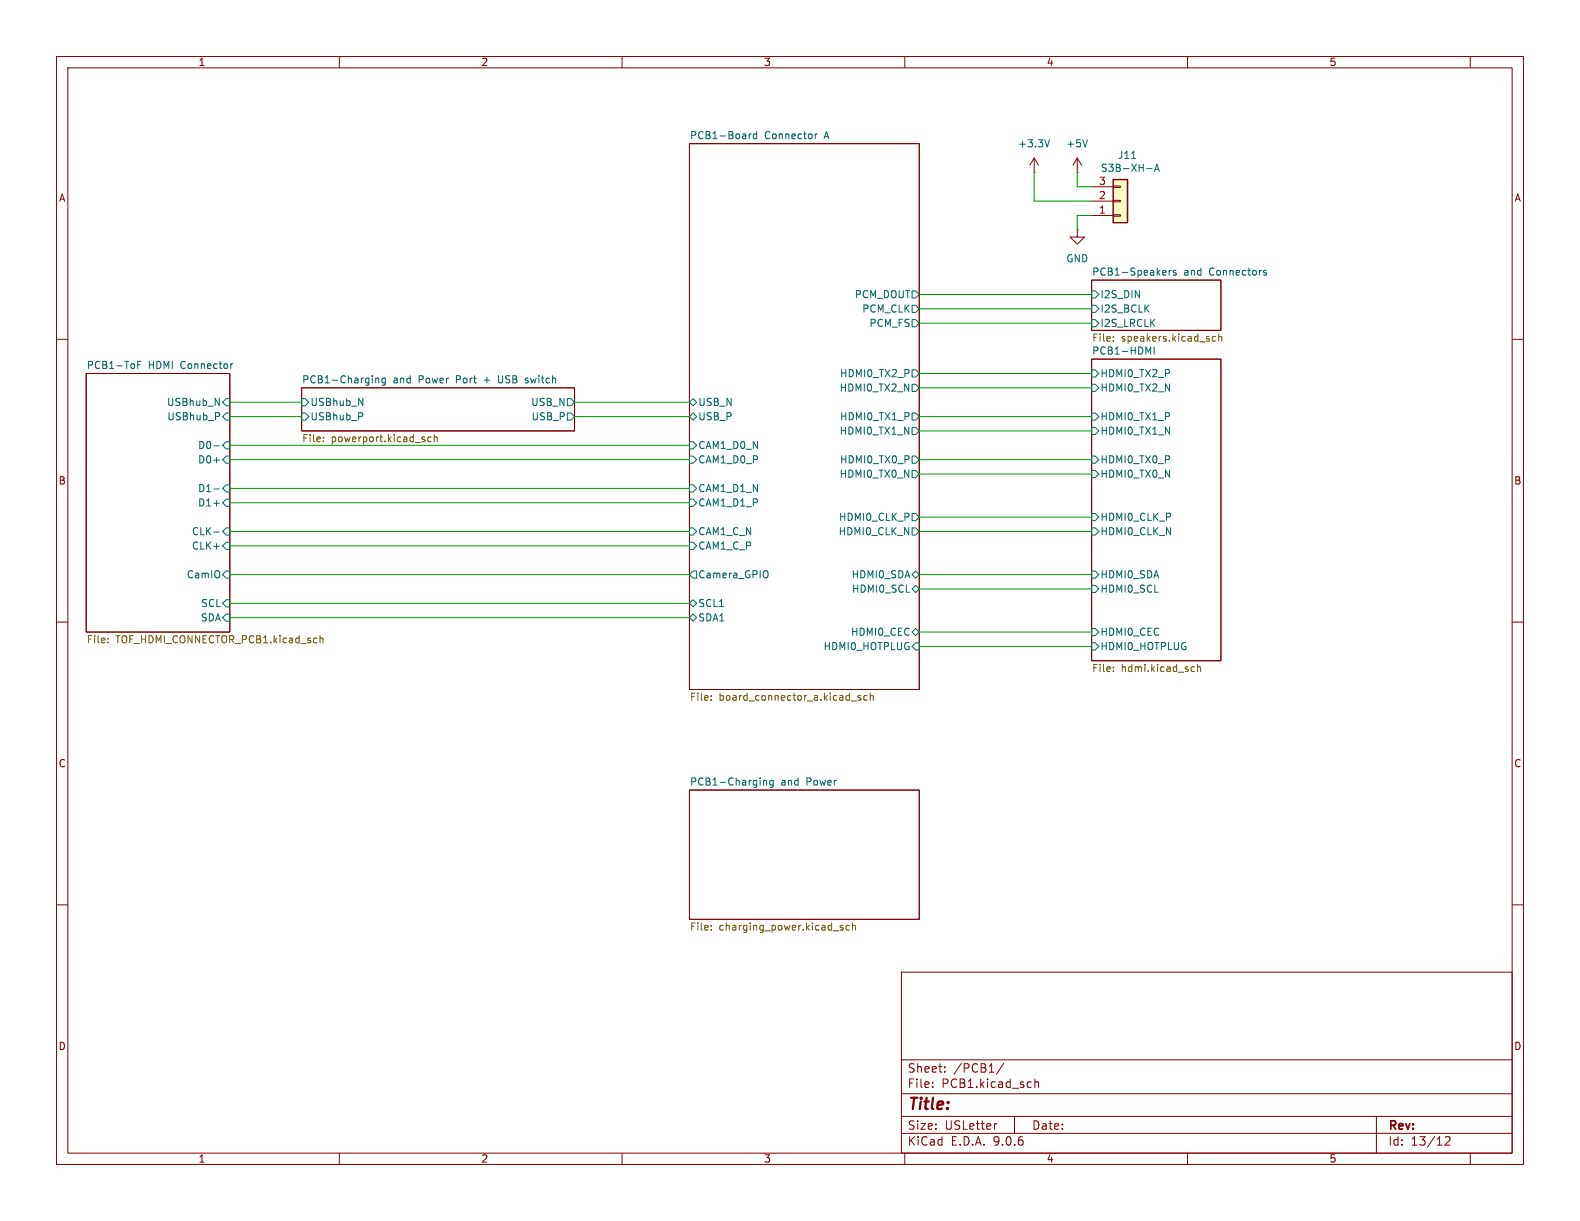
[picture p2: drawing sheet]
(kicad_sch
 (version 20250114)
 (generator "eeschema")
 (generator_version "9.0")
 (paper "USLetter")
 (lib_symbols
  (symbol "capstone_parts:Conn_01x03"
   (pin_names
    (offset 1.016) (hide yes)) (exclude_from_sim no) (in_bom yes) (on_board yes)
   (property "Reference" "J" (at 0 5.08 0) (effects (font (size 1.27 1.27))))
   (property "Value" "Conn_01x03" (at 0 -5.08 0) (effects (font (size 1.27 1.27))))
   (property "Footprint" "4ms_Connector:Pins_1x03_2.54mm_TH_AudioInsRGndL" (at 0 6.985 0) (effects (font (size 1.27 1.27)) (hide yes)))
   (property "Datasheet" "" (at 0 0 0) (effects (font (size 1.27 1.27)) (hide yes)))
   (property "Description" "HEADER 1x3 MALE PINS 0.100” 180deg" (at 0 0 0) (effects (font (size 1.27 1.27)) (hide yes)))
   (property "Specifications" "HEADER 1x3 MALE PINS 0.100” 180deg" (at -2.54 -7.874 0) (effects (font (size 1.27 1.27)) (justify left) (hide yes)))
   (property "Manufacturer" "TAD" (at -2.54 -9.398 0) (effects (font (size 1.27 1.27)) (justify left) (hide yes)))
   (property "Part Number" "1-0301FBV0T" (at -2.54 -10.922 0) (effects (font (size 1.27 1.27)) (justify left) (hide yes)))
   (symbol "Conn_01x03_1_1"
    (rectangle (start -1.27 3.81) (end 1.27 -3.81) (stroke (width 0.254) (type default)) (fill (type background)))
    (rectangle (start -1.27 2.667) (end 0 2.413) (stroke (width 0.1524) (type default)) (fill (type none)))
    (rectangle (start -1.27 0.127) (end 0 -0.127) (stroke (width 0.1524) (type default)) (fill (type none)))
    (rectangle (start -1.27 -2.413) (end 0 -2.667) (stroke (width 0.1524) (type default)) (fill (type none)))
    (pin passive line (at -5.08 2.54 0) (length 3.81) (name "Pin_1" (effects (font (size 1.27 1.27)))) (number "1" (effects (font (size 1.27 1.27)))))
    (pin passive line (at -5.08 0 0) (length 3.81) (name "Pin_2" (effects (font (size 1.27 1.27)))) (number "2" (effects (font (size 1.27 1.27)))))
    (pin passive line (at -5.08 -2.54 0) (length 3.81) (name "Pin_3" (effects (font (size 1.27 1.27)))) (number "3" (effects (font (size 1.27 1.27))))))
   (embedded_fonts no))
  (symbol "power:+3.3V"
   (power)
   (pin_numbers (hide yes))
   (pin_names
    (offset 0) (hide yes)) (exclude_from_sim no) (in_bom yes) (on_board yes)
   (property "Reference" "#PWR" (at 0 -3.81 0) (effects (font (size 1.27 1.27)) (hide yes)))
   (property "Value" "+3.3V" (at 0 3.556 0) (effects (font (size 1.27 1.27))))
   (property "Footprint" "" (at 0 0 0) (effects (font (size 1.27 1.27)) (hide yes)))
   (property "Datasheet" "" (at 0 0 0) (effects (font (size 1.27 1.27)) (hide yes)))
   (property "Description" "Power symbol creates a global label with name \"+3.3V\"" (at 0 0 0) (effects (font (size 1.27 1.27)) (hide yes)))
   (symbol "+3.3V_0_1"
    (polyline (pts (xy -0.762 1.27) (xy 0 2.54)) (stroke (width 0) (type default)) (fill (type none)))
    (polyline (pts (xy 0 2.54) (xy 0.762 1.27)) (stroke (width 0) (type default)) (fill (type none)))
    (polyline (pts (xy 0 0) (xy 0 2.54)) (stroke (width 0) (type default)) (fill (type none))))
   (symbol "+3.3V_1_1"
    (pin power_in line (at 0 0 90) (length 0) (name "~" (effects (font (size 1.27 1.27)))) (number "1" (effects (font (size 1.27 1.27))))))
   (embedded_fonts no))
  (symbol "power:GND"
   (power)
   (pin_numbers (hide yes))
   (pin_names
    (offset 0) (hide yes)) (exclude_from_sim no) (in_bom yes) (on_board yes)
   (property "Reference" "#PWR" (at 0 -6.35 0) (effects (font (size 1.27 1.27)) (hide yes)))
   (property "Value" "GND" (at 0 -3.81 0) (effects (font (size 1.27 1.27))))
   (property "Footprint" "" (at 0 0 0) (effects (font (size 1.27 1.27)) (hide yes)))
   (property "Datasheet" "" (at 0 0 0) (effects (font (size 1.27 1.27)) (hide yes)))
   (property "Description" "Power symbol creates a global label with name \"GND\" , ground" (at 0 0 0) (effects (font (size 1.27 1.27)) (hide yes)))
   (symbol "GND_0_1"
    (polyline (pts (xy 0 0) (xy 0 -1.27) (xy 1.27 -1.27) (xy 0 -2.54) (xy -1.27 -1.27) (xy 0 -1.27)) (stroke (width 0) (type default)) (fill (type none))))
   (symbol "GND_1_1"
    (pin power_in line (at 0 0 270) (length 0) (name "~" (effects (font (size 1.27 1.27)))) (number "1" (effects (font (size 1.27 1.27))))))
   (embedded_fonts no)))
 (text "CSI signals are MIPI differential pairs. \nYou cannot treat these like standard 1-to-1 DC connections.\nTo ensure the OV3660 camera actually streams:\n\n1. Group the Pairs: On your PCB, keep the data lines together as pairs (e.g., Pin 2 & 3, Pin 5 & 6).\n\n2. Differential Impedance: The traces between the two connectors should be routed as 100 Ohm differential pairs.\n\n3. Ground Islation: Ensure there is a solid ground plane on the layer directly beneath these traces. \n	The ground pins (Pins 1, 4, 7, etc.) should be stitched to this plane immediately to act as a shield between the high-speed lanes."
  (exclude_from_sim no)
  (at -137.16 86.36 0)
  (effects (font (size 1.27 1.27)) (justify left)))
 (wire
  (pts (xy 162.56 52.07) (xy 193.04 52.07))
  (stroke (width 0) (type default)))
 (wire
  (pts (xy 162.56 76.2) (xy 193.04 76.2))
  (stroke (width 0) (type default)))
 (wire
  (pts (xy 162.56 93.98) (xy 193.04 93.98))
  (stroke (width 0) (type default)))
 (wire
  (pts (xy 40.64 88.9) (xy 121.92 88.9))
  (stroke (width 0) (type default)))
 (wire
  (pts (xy 40.64 78.74) (xy 121.92 78.74))
  (stroke (width 0) (type default)))
 (wire
  (pts (xy 40.64 106.68) (xy 121.92 106.68))
  (stroke (width 0) (type default)))
 (wire
  (pts (xy 162.56 83.82) (xy 193.04 83.82))
  (stroke (width 0) (type default)))
 (wire
  (pts (xy 162.56 68.58) (xy 193.04 68.58))
  (stroke (width 0) (type default)))
 (wire
  (pts (xy 162.56 101.6) (xy 193.04 101.6))
  (stroke (width 0) (type default)))
 (wire
  (pts (xy 190.5 38.1) (xy 193.04 38.1))
  (stroke (width 0) (type default)))
 (wire
  (pts (xy 162.56 91.44) (xy 193.04 91.44))
  (stroke (width 0) (type default)))
 (wire
  (pts (xy 101.6 71.12) (xy 121.92 71.12))
  (stroke (width 0) (type default)))
 (wire
  (pts (xy 40.64 109.22) (xy 121.92 109.22))
  (stroke (width 0) (type default)))
 (wire
  (pts (xy 40.64 81.28) (xy 121.92 81.28))
  (stroke (width 0) (type default)))
 (wire
  (pts (xy 40.64 101.6) (xy 121.92 101.6))
  (stroke (width 0) (type default)))
 (wire
  (pts (xy 40.64 96.52) (xy 121.92 96.52))
  (stroke (width 0) (type default)))
 (wire
  (pts (xy 162.56 81.28) (xy 193.04 81.28))
  (stroke (width 0) (type default)))
 (wire
  (pts (xy 162.56 73.66) (xy 193.04 73.66))
  (stroke (width 0) (type default)))
 (wire
  (pts (xy 40.64 86.36) (xy 121.92 86.36))
  (stroke (width 0) (type default)))
 (wire
  (pts (xy 190.5 30.48) (xy 190.5 33.02))
  (stroke (width 0) (type default)))
 (wire
  (pts (xy 40.64 71.12) (xy 53.34 71.12))
  (stroke (width 0) (type default)))
 (wire
  (pts (xy 162.56 111.76) (xy 193.04 111.76))
  (stroke (width 0) (type default)))
 (wire
  (pts (xy 182.88 35.56) (xy 193.04 35.56))
  (stroke (width 0) (type default)))
 (wire
  (pts (xy 162.56 66.04) (xy 193.04 66.04))
  (stroke (width 0) (type default)))
 (wire
  (pts (xy 190.5 33.02) (xy 193.04 33.02))
  (stroke (width 0) (type default)))
 (wire
  (pts (xy 40.64 93.98) (xy 121.92 93.98))
  (stroke (width 0) (type default)))
 (wire
  (pts (xy 162.56 57.15) (xy 193.04 57.15))
  (stroke (width 0) (type default)))
 (wire
  (pts (xy 101.6 73.66) (xy 121.92 73.66))
  (stroke (width 0) (type default)))
 (wire
  (pts (xy 182.88 30.48) (xy 182.88 35.56))
  (stroke (width 0) (type default)))
 (wire
  (pts (xy 162.56 114.3) (xy 193.04 114.3))
  (stroke (width 0) (type default)))
 (wire
  (pts (xy 40.64 73.66) (xy 53.34 73.66))
  (stroke (width 0) (type default)))
 (wire
  (pts (xy 162.56 54.61) (xy 193.04 54.61))
  (stroke (width 0) (type default)))
 (wire
  (pts (xy 162.56 104.14) (xy 193.04 104.14))
  (stroke (width 0) (type default)))
 (wire
  (pts (xy 190.5 40.64) (xy 190.5 38.1))
  (stroke (width 0) (type default)))
 (image
  (at -96.266 114.3)
  (data))
 (symbol
  (lib_id "power:GND")
  (at 190.5 40.64 0)
  (mirror y)
  (unit 1)
  (exclude_from_sim no)
  (in_bom yes)
  (on_board yes)
  (dnp no)
  (fields_autoplaced yes)
  (property "Reference" "#PWR078" (at 190.5 46.99 0) (effects (font (size 1.27 1.27)) (hide yes)))
  (property "Value" "GND" (at 190.5 45.72 0) (effects (font (size 1.27 1.27))))
  (property "Footprint" "" (at 190.5 40.64 0) (effects (font (size 1.27 1.27)) (hide yes)))
  (property "Datasheet" "" (at 190.5 40.64 0) (effects (font (size 1.27 1.27)) (hide yes)))
  (property "Description" "Power symbol creates a global label with name \"GND\" , ground" (at 190.5 40.64 0) (effects (font (size 1.27 1.27)) (hide yes)))
  (pin "1"))
 (symbol
  (lib_id "power:+3.3V")
  (at 190.5 30.48 0)
  (mirror y)
  (unit 1)
  (exclude_from_sim no)
  (in_bom yes)
  (on_board yes)
  (dnp no)
  (fields_autoplaced yes)
  (property "Reference" "#PWR0147" (at 190.5 34.29 0) (effects (font (size 1.27 1.27)) (hide yes)))
  (property "Value" "+5V" (at 190.5 25.4 0) (effects (font (size 1.27 1.27))))
  (property "Footprint" "" (at 190.5 30.48 0) (effects (font (size 1.27 1.27)) (hide yes)))
  (property "Datasheet" "" (at 190.5 30.48 0) (effects (font (size 1.27 1.27)) (hide yes)))
  (property "Description" "Power symbol creates a global label with name \"+3.3V\"" (at 190.5 30.48 0) (effects (font (size 1.27 1.27)) (hide yes)))
  (pin "1"))
 (symbol
  (lib_id "capstone_parts:Conn_01x03")
  (at 198.12 35.56 0)
  (mirror x)
  (unit 1)
  (exclude_from_sim no)
  (in_bom yes)
  (on_board yes)
  (dnp no)
  (property "Reference" "J11" (at 199.39 27.432 0) (effects (font (size 1.27 1.27))))
  (property "Value" "S3B-XH-A" (at 199.898 29.718 0) (effects (font (size 1.27 1.27))))
  (property "Footprint" "Connector_JST:JST_XH_S3B-XH-A_1x03_P2.50mm_Horizontal" (at 198.12 42.545 0) (effects (font (size 1.27 1.27)) (hide yes)))
  (property "Datasheet" "kicad-embed://eXH.pdf" (at 198.12 35.56 0) (effects (font (size 1.27 1.27)) (hide yes)))
  (property "Description" "CONN HEADER R/A 3POS 2.5MM" (at 198.12 35.56 0) (effects (font (size 1.27 1.27)) (hide yes)))
  (property "Specifications" "HEADER 1x3 MALE PINS 0.100” 180deg" (at 195.58 27.686 0) (effects (font (size 1.27 1.27)) (justify left) (hide yes)))
  (property "Manufacturer" "JST Sales America Inc." (at 195.58 26.162 0) (effects (font (size 1.27 1.27)) (justify left) (hide yes)))
  (property "Part Number" "1-0301FBV0T" (at 195.58 24.638 0) (effects (font (size 1.27 1.27)) (justify left) (hide yes)))
  (property "Current - Load" "3A" (at 198.12 35.56 0) (effects (font (size 1.27 1.27)) (hide yes)))
  (property "Digikey Link" "https://www.digikey.ca/en/products/detail/jst-sales-america-inc/S3B-XH-A/1651048" (at 198.12 35.56 0) (effects (font (size 1.27 1.27)) (hide yes)))
  (property "Manufacturer Part" "S3B-XH-A" (at 198.12 35.56 0) (effects (font (size 1.27 1.27)) (hide yes)))
  (property "Package" "Bulk" (at 198.12 35.56 0) (effects (font (size 1.27 1.27)) (hide yes)))
  (property "Price" "0.15" (at 198.12 35.56 0) (effects (font (size 1.27 1.27)) (hide yes)))
  (property "Supplier" "DigiKey" (at 198.12 35.56 0) (effects (font (size 1.27 1.27)) (hide yes)))
  (property "Supplier P/N" "455-S3B-XH-A-ND" (at 198.12 35.56 0) (effects (font (size 1.27 1.27)) (hide yes)))
  (property "Type" "Through Hole, Right Angle" (at 198.12 35.56 0) (effects (font (size 1.27 1.27)) (hide yes)))
  (property "Unit" "pcs" (at 198.12 35.56 0) (effects (font (size 1.27 1.27)) (hide yes)))
  (property "Voltage - Load" "250V" (at 198.12 35.56 0) (effects (font (size 1.27 1.27)) (hide yes)))
  (pin "1")
  (pin "2")
  (pin "3"))
 (symbol
  (lib_id "power:+3.3V")
  (at 182.88 30.48 0)
  (mirror y)
  (unit 1)
  (exclude_from_sim no)
  (in_bom yes)
  (on_board yes)
  (dnp no)
  (fields_autoplaced yes)
  (property "Reference" "#PWR0149" (at 182.88 34.29 0) (effects (font (size 1.27 1.27)) (hide yes)))
  (property "Value" "+3.3V" (at 182.88 25.4 0) (effects (font (size 1.27 1.27))))
  (property "Footprint" "" (at 182.88 30.48 0) (effects (font (size 1.27 1.27)) (hide yes)))
  (property "Datasheet" "" (at 182.88 30.48 0) (effects (font (size 1.27 1.27)) (hide yes)))
  (property "Description" "Power symbol creates a global label with name \"+3.3V\"" (at 182.88 30.48 0) (effects (font (size 1.27 1.27)) (hide yes)))
  (pin "1"))
 (sheet
  (at 121.92 25.4)
  (size 40.64 96.52)
  (exclude_from_sim no)
  (in_bom yes)
  (on_board yes)
  (dnp no)
  (fields_autoplaced yes)
  (stroke (width 0.1524) (type solid))
  (fill (color 0 0 0 0.0000))
  (property "Sheetname" "PCB1-Board Connector A" (at 121.92 24.6884 0) (effects (font (size 1.27 1.27)) (justify left bottom)))
  (property "Sheetfile" "board_connector_a.kicad_sch" (at 121.92 122.5046 0) (effects (font (size 1.27 1.27)) (justify left top)))
  (pin "CAM1_C_N" input (at 121.92 93.98 180) (effects (font (size 1.27 1.27)) (justify left)))
  (pin "CAM1_C_P" input (at 121.92 96.52 180) (effects (font (size 1.27 1.27)) (justify left)))
  (pin "CAM1_D0_N" input (at 121.92 78.74 180) (effects (font (size 1.27 1.27)) (justify left)))
  (pin "CAM1_D0_P" input (at 121.92 81.28 180) (effects (font (size 1.27 1.27)) (justify left)))
  (pin "CAM1_D1_N" input (at 121.92 86.36 180) (effects (font (size 1.27 1.27)) (justify left)))
  (pin "CAM1_D1_P" input (at 121.92 88.9 180) (effects (font (size 1.27 1.27)) (justify left)))
  (pin "Camera_GPIO" output (at 121.92 101.6 180) (effects (font (size 1.27 1.27)) (justify left)))
  (pin "PCM_CLK" output (at 162.56 54.61 0) (effects (font (size 1.27 1.27)) (justify right)))
  (pin "PCM_DOUT" output (at 162.56 52.07 0) (effects (font (size 1.27 1.27)) (justify right)))
  (pin "PCM_FS" output (at 162.56 57.15 0) (effects (font (size 1.27 1.27)) (justify right)))
  (pin "SCL1" bidirectional (at 121.92 106.68 180) (effects (font (size 1.27 1.27)) (justify left)))
  (pin "SDA1" bidirectional (at 121.92 109.22 180) (effects (font (size 1.27 1.27)) (justify left)))
  (pin "USB_N" bidirectional (at 121.92 71.12 180) (effects (font (size 1.27 1.27)) (justify left)))
  (pin "USB_P" bidirectional (at 121.92 73.66 180) (effects (font (size 1.27 1.27)) (justify left)))
  (pin "HDMI0_CEC" bidirectional (at 162.56 111.76 0) (effects (font (size 1.27 1.27)) (justify right)))
  (pin "HDMI0_CLK_N" output (at 162.56 93.98 0) (effects (font (size 1.27 1.27)) (justify right)))
  (pin "HDMI0_CLK_P" output (at 162.56 91.44 0) (effects (font (size 1.27 1.27)) (justify right)))
  (pin "HDMI0_HOTPLUG" input (at 162.56 114.3 0) (effects (font (size 1.27 1.27)) (justify right)))
  (pin "HDMI0_SCL" bidirectional (at 162.56 104.14 0) (effects (font (size 1.27 1.27)) (justify right)))
  (pin "HDMI0_SDA" bidirectional (at 162.56 101.6 0) (effects (font (size 1.27 1.27)) (justify right)))
  (pin "HDMI0_TX0_N" output (at 162.56 83.82 0) (effects (font (size 1.27 1.27)) (justify right)))
  (pin "HDMI0_TX0_P" output (at 162.56 81.28 0) (effects (font (size 1.27 1.27)) (justify right)))
  (pin "HDMI0_TX1_N" output (at 162.56 76.2 0) (effects (font (size 1.27 1.27)) (justify right)))
  (pin "HDMI0_TX1_P" output (at 162.56 73.66 0) (effects (font (size 1.27 1.27)) (justify right)))
  (pin "HDMI0_TX2_N" output (at 162.56 68.58 0) (effects (font (size 1.27 1.27)) (justify right)))
  (pin "HDMI0_TX2_P" output (at 162.56 66.04 0) (effects (font (size 1.27 1.27)) (justify right))))
 (sheet
  (at 193.04 49.53)
  (size 22.86 8.89)
  (exclude_from_sim no)
  (in_bom yes)
  (on_board yes)
  (dnp no)
  (fields_autoplaced yes)
  (stroke (width 0.1524) (type solid))
  (fill (color 0 0 0 0.0000))
  (property "Sheetname" "PCB1-Speakers and Connectors" (at 193.04 48.8184 0) (effects (font (size 1.27 1.27)) (justify left bottom)))
  (property "Sheetfile" "speakers.kicad_sch" (at 193.04 59.0046 0) (effects (font (size 1.27 1.27)) (justify left top)))
  (pin "I2S_BCLK" input (at 193.04 54.61 180) (effects (font (size 1.27 1.27)) (justify left)))
  (pin "I2S_DIN" input (at 193.04 52.07 180) (effects (font (size 1.27 1.27)) (justify left)))
  (pin "I2S_LRCLK" input (at 193.04 57.15 180) (effects (font (size 1.27 1.27)) (justify left))))
 (sheet
  (at 121.92 139.7)
  (size 40.64 22.86)
  (exclude_from_sim no)
  (in_bom yes)
  (on_board yes)
  (dnp no)
  (fields_autoplaced yes)
  (stroke (width 0.1524) (type solid))
  (fill (color 0 0 0 0.0000))
  (property "Sheetname" "PCB1-Charging and Power" (at 121.92 138.9884 0) (effects (font (size 1.27 1.27)) (justify left bottom)))
  (property "Sheetfile" "charging_power.kicad_sch" (at 121.92 163.1446 0) (effects (font (size 1.27 1.27)) (justify left top))))
 (sheet
  (at 15.24 66.04)
  (size 25.4 45.72)
  (exclude_from_sim no)
  (in_bom yes)
  (on_board yes)
  (dnp no)
  (fields_autoplaced yes)
  (stroke (width 0.1524) (type solid))
  (fill (color 0 0 0 0.0000))
  (property "Sheetname" "PCB1-ToF HDMI Connector" (at 15.24 65.3284 0) (effects (font (size 1.27 1.27)) (justify left bottom)))
  (property "Sheetfile" "TOF_HDMI_CONNECTOR_PCB1.kicad_sch" (at 15.24 112.3446 0) (effects (font (size 1.27 1.27)) (justify left top)))
  (pin "CamIO" input (at 40.64 101.6 0) (effects (font (size 1.27 1.27)) (justify right)))
  (pin "CLK+" input (at 40.64 96.52 0) (effects (font (size 1.27 1.27)) (justify right)))
  (pin "CLK-" input (at 40.64 93.98 0) (effects (font (size 1.27 1.27)) (justify right)))
  (pin "D0+" input (at 40.64 81.28 0) (effects (font (size 1.27 1.27)) (justify right)))
  (pin "D0-" input (at 40.64 78.74 0) (effects (font (size 1.27 1.27)) (justify right)))
  (pin "D1+" input (at 40.64 88.9 0) (effects (font (size 1.27 1.27)) (justify right)))
  (pin "D1-" input (at 40.64 86.36 0) (effects (font (size 1.27 1.27)) (justify right)))
  (pin "SCL" input (at 40.64 106.68 0) (effects (font (size 1.27 1.27)) (justify right)))
  (pin "SDA" input (at 40.64 109.22 0) (effects (font (size 1.27 1.27)) (justify right)))
  (pin "USBhub_N" input (at 40.64 71.12 0) (effects (font (size 1.27 1.27)) (justify right)))
  (pin "USBhub_P" input (at 40.64 73.66 0) (effects (font (size 1.27 1.27)) (justify right))))
 (sheet
  (at 193.04 63.5)
  (size 22.86 53.34)
  (exclude_from_sim no)
  (in_bom yes)
  (on_board yes)
  (dnp no)
  (fields_autoplaced yes)
  (stroke (width 0.1524) (type solid))
  (fill (color 0 0 0 0.0000))
  (property "Sheetname" "PCB1-HDMI" (at 193.04 62.7884 0) (effects (font (size 1.27 1.27)) (justify left bottom)))
  (property "Sheetfile" "hdmi.kicad_sch" (at 193.04 117.4246 0) (effects (font (size 1.27 1.27)) (justify left top)))
  (pin "HDMI0_CEC" input (at 193.04 111.76 180) (effects (font (size 1.27 1.27)) (justify left)))
  (pin "HDMI0_CLK_N" input (at 193.04 93.98 180) (effects (font (size 1.27 1.27)) (justify left)))
  (pin "HDMI0_CLK_P" input (at 193.04 91.44 180) (effects (font (size 1.27 1.27)) (justify left)))
  (pin "HDMI0_HOTPLUG" input (at 193.04 114.3 180) (effects (font (size 1.27 1.27)) (justify left)))
  (pin "HDMI0_SCL" input (at 193.04 104.14 180) (effects (font (size 1.27 1.27)) (justify left)))
  (pin "HDMI0_SDA" input (at 193.04 101.6 180) (effects (font (size 1.27 1.27)) (justify left)))
  (pin "HDMI0_TX0_N" input (at 193.04 83.82 180) (effects (font (size 1.27 1.27)) (justify left)))
  (pin "HDMI0_TX0_P" input (at 193.04 81.28 180) (effects (font (size 1.27 1.27)) (justify left)))
  (pin "HDMI0_TX1_N" input (at 193.04 76.2 180) (effects (font (size 1.27 1.27)) (justify left)))
  (pin "HDMI0_TX1_P" input (at 193.04 73.66 180) (effects (font (size 1.27 1.27)) (justify left)))
  (pin "HDMI0_TX2_N" input (at 193.04 68.58 180) (effects (font (size 1.27 1.27)) (justify left)))
  (pin "HDMI0_TX2_P" input (at 193.04 66.04 180) (effects (font (size 1.27 1.27)) (justify left))))
 (sheet
  (at 53.34 68.58)
  (size 48.26 7.62)
  (exclude_from_sim no)
  (in_bom yes)
  (on_board yes)
  (dnp no)
  (fields_autoplaced yes)
  (stroke (width 0.1524) (type solid))
  (fill (color 0 0 0 0.0000))
  (property "Sheetname" "PCB1-Charging and Power Port + USB switch" (at 53.34 67.8684 0) (effects (font (size 1.27 1.27)) (justify left bottom)))
  (property "Sheetfile" "powerport.kicad_sch" (at 53.34 76.7846 0) (effects (font (size 1.27 1.27)) (justify left top)))
  (pin "USBhub_N" input (at 53.34 71.12 180) (effects (font (size 1.27 1.27)) (justify left)))
  (pin "USBhub_P" input (at 53.34 73.66 180) (effects (font (size 1.27 1.27)) (justify left)))
  (pin "USB_N" output (at 101.6 71.12 0) (effects (font (size 1.27 1.27)) (justify right)))
  (pin "USB_P" output (at 101.6 73.66 0) (effects (font (size 1.27 1.27)) (justify right)))))
